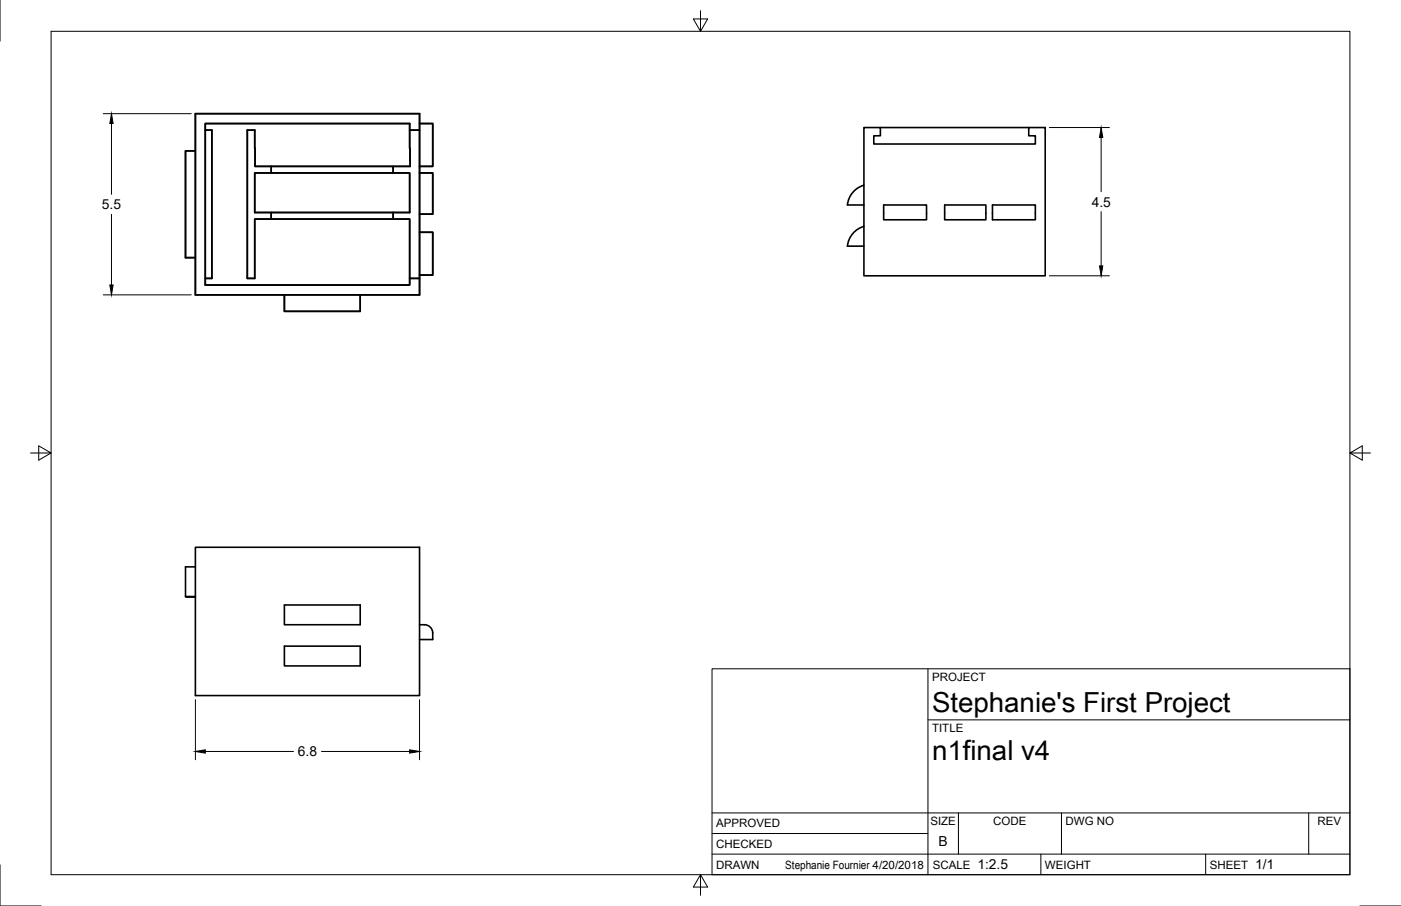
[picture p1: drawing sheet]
<svg xmlns="http://www.w3.org/2000/svg" width="432mm" height="279mm" viewBox="0 0 432 279" stroke-linecap="round" stroke-linejoin="round" font-family="sans-serif">
<!-- layer: Visible -->
<g fill="none" stroke="#000" stroke-width=".5">
<path d="M60.2 35.1h69.1v55.8h-69.1zM129.3 38.1h4.1v13.2h-4.1M266.3 39.3h5v2.6h-2v2.5h49.8v-2.5h-2v-2.6h5v45.8h-55.8zM271.3 39.3h45.8M60.2 46.5h-3v33h3M63.3 40.1h2v45.8h-2M83.6 51.3v2h-5.1v12.2h42.7M83.6 53.3h37.6M121.2 51.3v2h5.1v12.2h-5.1M126.3 40.1h3M129.3 53.3h4.1v12.7h-4.1M266.3 57.1a7.1 7.1 0 0 0-5.1 6.1h5.1"/>
<path d="M83.6 67.6h-5.1v18.3h-2.3v-45.8h2.3l.1 11.2h47.8l-.1-13.2h-63v49.8h63v-2M83.6 65.5v2.1h42.7v18.3M121.2 65.5v2.1M129.3 71.6h4.1v13.2h-4.1M266.3 69.8a7.1 7.1 0 0 0-5.1 6.1h5.1M272.4 63.2h13.2v4.6h-13.2zM291.2 63.2h12.7v4.6h-12.7zM305.9 63.2h13.2v4.6h-13.2zM87.7 90.9v5.1h23.3v-5.1M126.3 85.9h3M60.2 174.8h-3v9.2M60.2 168.8h69.1v45.7h-69.1z"/>
<path d="M57.2 184h3zM87.7 199.3h23.3v6.1h-23.3zM87.7 186.6h23.3v6.1h-23.3zM129.3 192.7a3.1 3.1 0 0 1 4 1.9l.1 2.6h-4.1"/>
</g>
<!-- layer: Border -->
<path d="M0 0v12.7M15.7 9.7h400.4v260h-400.4zM215.9 3.3v6.4l-2.2-3.9h4.4l-2.2 3.9M9.4 139.7h6.3l-3.8-2.2v4.4l3.8-2.2M416.1 139.7l3.8 2.2v-4.4l-3.8 2.2h6.3M0 266.7v12.7h12.7M215.9 269.7l2.2 3.9h-4.4l2.2-3.9v6.4M419.1 279.4h12.7" fill="none" stroke="#000" stroke-width=".31"/>
<!-- layer: Titleblock -->
<path d="M219.5 206.2h196.6v63.5h-196.6zM286 206.2v63.5M286 222h130.1M219.5 257h66.5M219.5 250.7h196.6M295.4 250.7v12.7M327.2 250.7v12.7M403.4 250.7v12.7M219.5 263.4h196.6M320.8 263.4v6.3M371.6 263.4v6.3" fill="none" stroke="#000" stroke-width=".31"/>
<!-- layer: Dimensions -->
<path d="M31.8 35.1h27.2M34.4 38.1v21.8M323.4 39.3h18.5M339.4 42.4v16.7M34.4 66.1v21.8M339.4 65.3v16.7M31.8 90.9h27.2M323.4 85.1h18.5M60.2 215.8v18.5M129.3 215.8v18.5M63.3 231.7h27.2M99.1 231.7h27.2" fill="none" stroke="#000" stroke-width=".31"/>
<path d="M34.4 35.1l.5 3h-1.1zM339.4 39.3l.5 3.1h-1zM33.8 87.9h1.1l-.5 3zM338.9 82h1l-.5 3.1zM60.2 231.7l3.1-.5v1.1zM126.3 231.2l3 .5-3 .6z" fill="#000" stroke="#000" stroke-width=".31"/>
<g font-size="8.5">
<text x="287.3" y="219.5">Stephanie's First Project</text>
<text x="287.3" y="234.4">n1final v4</text>
</g>
<g font-size="4.3">
<text x="31.4" y="64.5">5.5</text>
<text x="336.5" y="63.7">4.5</text>
<text x="91.8" y="233.2">6.8</text>
<text x="289.3" y="261">B</text>
<text x="301.2" y="268.1">1:2.5</text>
<text x="386.8" y="268.1">1/1</text>
</g>
<g font-size="3.5">
<text x="287.3" y="210.1">PROJECT</text>
<text x="287.3" y="225.8">TITLE</text>
<text x="220.7" y="255.1">APPROVED</text>
<text x="286.8" y="254.5">SIZE</text>
<text x="306.2" y="254.5">CODE</text>
<text x="328.4" y="254.5">DWG NO</text>
<text x="406.1" y="254.5">REV</text>
<text x="220.7" y="261.5">CHECKED</text>
<text x="220.7" y="267.8">DRAWN</text>
<text x="242" y="267.8">Stephanie Fournier 4/20/2018</text>
<text x="287.5" y="267.8">SCALE</text>
<text x="322.1" y="267.8">WEIGHT</text>
<text x="372.9" y="267.8">SHEET</text>
</g>
</svg>
